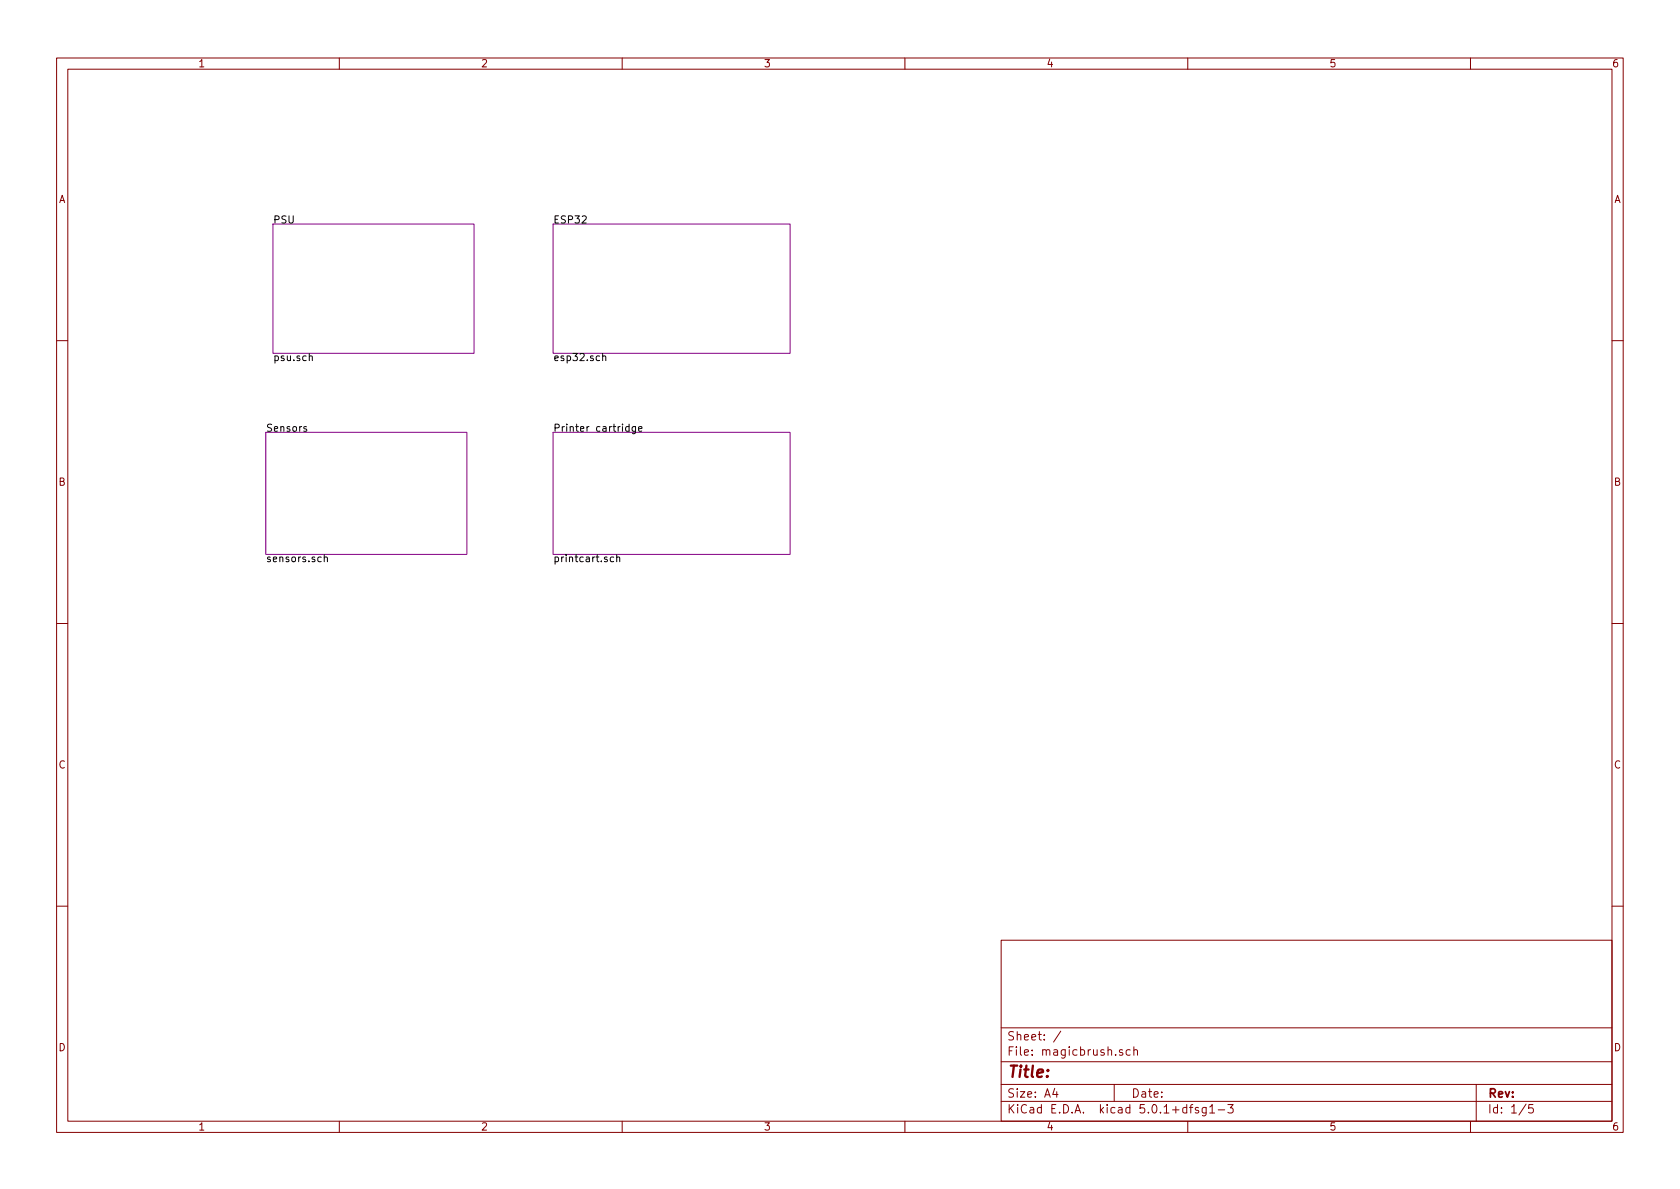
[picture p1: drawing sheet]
<svg xmlns="http://www.w3.org/2000/svg" width="297mm" height="210mm" viewBox="0 0 297 210" stroke-linecap="round" stroke-linejoin="round" font-family="sans-serif">
<g fill="none" stroke="#840000" stroke-width=".18">
<path d="M10 10.3h277v189.9h-277zM12 12.2h273v186.1h-273zM60 10.3v1.9M110 10.3v1.9M160 10.3v1.9M210 10.3v1.9M260 10.3v1.9M10 60.2h2M285 60.2h2M10 110.3h2M285 110.3h2M10 160.2h2"/>
<path d="M177 166.3h108v32h-108zM285 160.2h2M60 198.3v1.9M110 198.3v1.9M160 198.3v1.9M177 194.8h108M177 191.8h108M177 187.8h108M177 181.8h108M186.5 192.5l-.4 1h1M186.8 193v1M187.6 182.3l-1.3 2"/>
<path d="M197 191.8v3M198.5 185.7l-.4-.1-.2 .2 .1 .2 .5 .2v.3h-.6M199.8 185.7l-.4-.1-.3 .3 .1 .6 .2 .1 .4-.1M200.5 185.7l.2-.1 .3 .1 .1 .9M200.5 185.1v1.5M210 198.3v1.9M210.3 195.8h.6M210.9 195.3l-.4 .2v1.3M211.9 195.9l-.4-.1-.2 .2 .1 .3 .5 .1v.3h-.6M213.3 195.8v1.2l-.3 .3h-.4M213.3 195.9l-.5-.1-.3 .3 .1 .6 .2 .1 .5-.1M213.9 195.8l.4-.5v1.5"/>
<path d="M213.9 196.8h.9M215.4 196.3h1.1M217.1 195.3h.9l-.5 .6 .5 .1v.7l-.2 .1-.7-.1M260 198.3v1.9M261 191.8v6.5M269.8 195.2l-1.2 2M271 195.3h-.7v.7l.2-.1 .5 .1 .1 .2-.1 .5-.2 .1-.5-.1"/>
</g>
<path d="M48.3 39.6h35.5v22.9h-35.5zM97.8 39.6h41.9v22.9h-41.9zM47 76.4h35.5v21.6h-35.5zM97.8 76.4h41.9v21.6h-41.9z" fill="none" stroke="#840084" stroke-width=".18"/>
<g fill="none" stroke="#000" stroke-width=".18">
<path d="M54.2 75.5l-.3-.1-.2 .2 .1 .2 .4 .1v.3h-.5M54.7 63.1l.2-.2 .3 .1v.8M106.6 63.1l.2-.2 .2 .1 .1 .8M106.6 62.5v1.3M111.2 75.5l-.4-.1-.2 .3 .1 .5h.5M111.2 75v1.3M112.4 75.4l-.1 1.2-.2 .1-.3-.1M112.4 75.5l-.4-.1-.2 .3 .1 .5h.5M112.9 75.8l.6-.1v-.2l-.4-.1-.2 .2 .1 .6h.5M57.3 98.6l.2-.1h.3l.1 .8M57.3 98.1v1.2M108.5 98.5h-.4l-.2 .2 .1 .6h.5"/>
<path d="M109 98.6l.2-.1h.3l.1 .8M109 98.1v1.2"/>
</g>
<text font-size="2.8" fill="#840000" x="178" y="190.5">Title:</text>
<g font-size="2.1" fill="#840000">
<text x="178" y="184">Sheet: /</text>
<text x="178" y="186.7">File: magicbrush.sch</text>
<text x="178" y="196.9">KiCad E.D.A. kicad 5.0.1+dfsg1-3</text>
<text x="178" y="194.1">Size: A4</text>
<text x="200" y="194.1">Date:</text>
<text x="263" y="194.1">Rev:</text>
<text x="263" y="196.9">Id: 1/5</text>
</g>
<g font-size="1.8" fill="#840000">
<text x="35" y="11.9">1</text>
<text x="85" y="11.9">2</text>
<text x="135" y="11.9">3</text>
<text x="185" y="11.9">4</text>
<text x="235" y="11.9">5</text>
<text x="285" y="11.9">6</text>
<text x="10.4" y="35.9">A</text>
<text x="285.4" y="35.9">A</text>
<text x="10.4" y="85.9">B</text>
<text x="285.4" y="85.9">B</text>
<text x="10.4" y="135.9">C</text>
<text x="285.4" y="135.9">C</text>
<text x="10.4" y="185.9">D</text>
<text x="285.4" y="185.9">D</text>
<text x="35" y="199.9">1</text>
<text x="85" y="199.9">2</text>
<text x="135" y="199.9">3</text>
<text x="185" y="199.9">4</text>
<text x="235" y="199.9">5</text>
<text x="285" y="199.9">6</text>
</g>
<g font-size="1.8">
<text x="48.3" y="39.5">PSU</text>
<text x="97.8" y="39.5">ESP32</text>
<text x="48.3" y="63.8">psu.sch</text>
<text x="97.8" y="63.8">esp32.sch</text>
<text x="47" y="76.3">Sensors</text>
<text x="97.8" y="76.3">Printer cartridge</text>
<text x="47" y="99.4">sensors.sch</text>
<text x="97.8" y="99.4">printcart.sch</text>
</g>
</svg>
